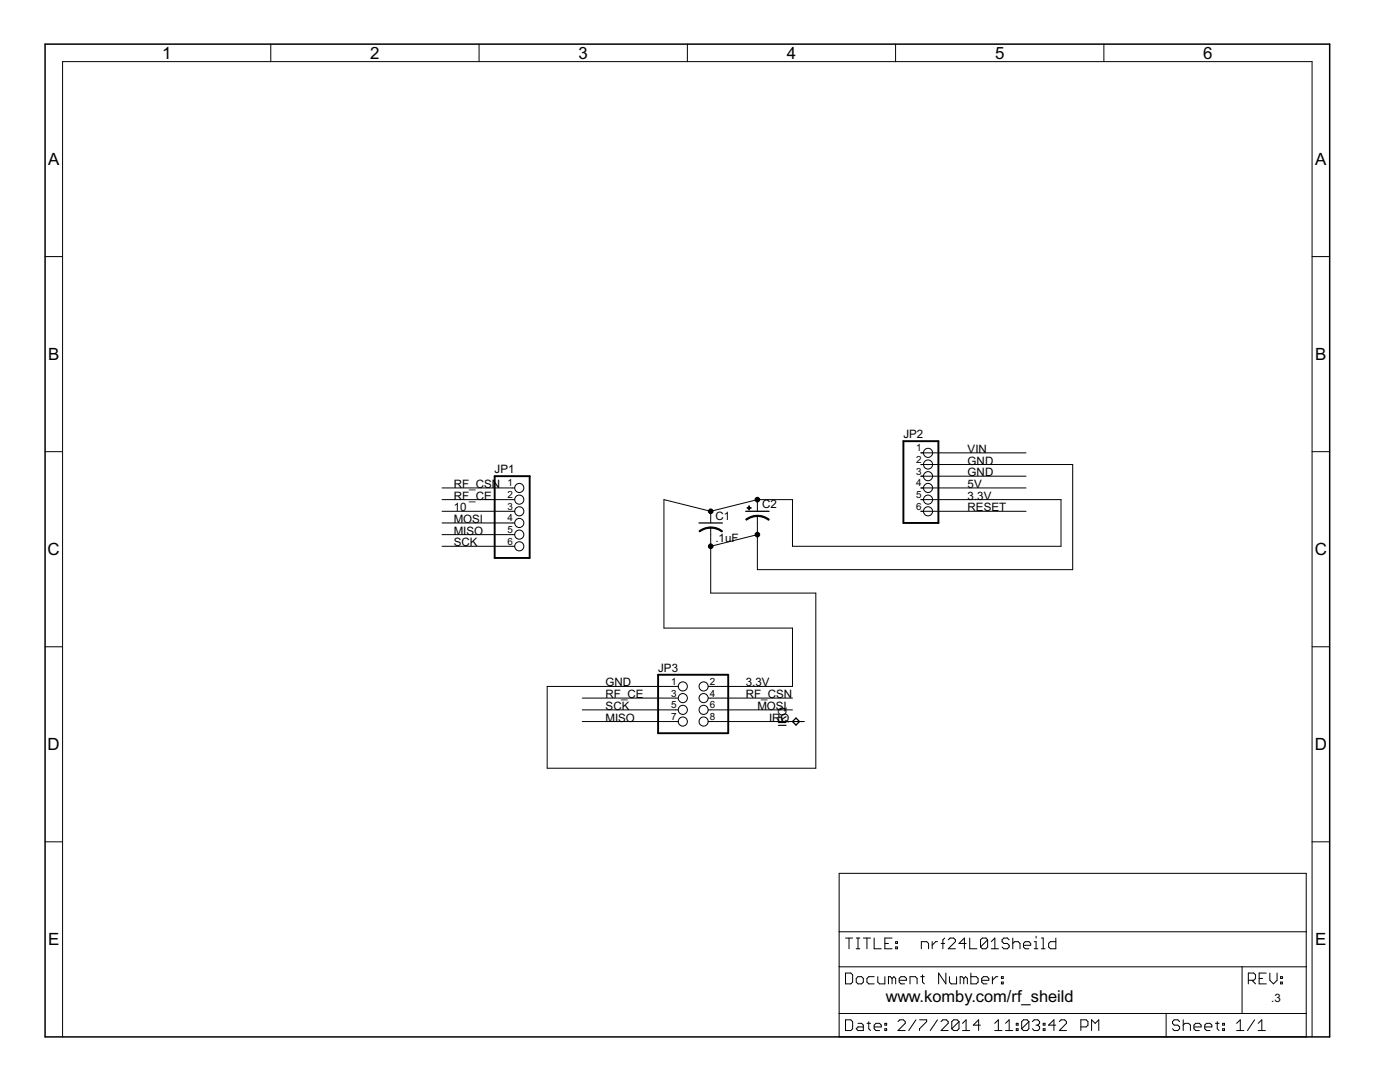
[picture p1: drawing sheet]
<svg xmlns="http://www.w3.org/2000/svg" width="279mm" height="216mm" viewBox="0 0 279 216" stroke-linecap="round" stroke-linejoin="round" font-family="sans-serif">
<path d="M98.7 95h7v16.3h-7zM180.3 88h7v16.4h-7zM131.3 134.6h14v11.7h-14z" fill="none" stroke="#000" stroke-width=".38"/>
<g fill="none" stroke="#000" stroke-width=".2">
<path d="M54 8.8v3.5M95.6 8.8v3.5M137.2 8.8v3.5M178.7 8.8v3.5M220.3 8.8v3.5M9 51.2h3.5M261.9 51.2h3.5M9 90.1h3.5M88.2 97.4h14.5M88.2 99.7h14.5M151.2 99.7h7v9.3h53.6v-9.3h-28M151.2 99.7v2.3"/>
<path d="M151.2 99.7l-9.4 2.3M183.8 97.4h21M183.8 90.4h21M183.8 92.7h30.3v21h-62.9v-10.7M183.8 95h21M261.9 90.1h3.5M88.2 102h14.5M88.2 104.4h14.5M88.2 106.7h14.5M88.2 109h14.5M141.8 105.3v13h21v35h-53.6v-16.3h26.2M141.8 102l-9.3-2.3v25.6h25.7v11.7h-16.9"/>
<path d="M141.8 102v2.4M151.2 106.7l-9.4 2.3M183.8 102h21M9 129.1h3.5M116.2 139.3h19.2M141.3 139.3h16.9M261.9 129.1h3.5M116.2 141.6h19.2M116.2 144h19.2M141.3 141.6h16.9M141.3 144h19.2M9 168h3.5"/>
<path d="M167.5 174.3h93.2v32.6h-93.2zM261.9 168h3.5M167.5 192.9h93.2M167.5 185.9h93.2M168.7 194.2h1.1l.4 .3v1.5l-.4 .3h-1.1zM168.7 187.2h1.5M169.4 187.2v2.1M170.9 195.2l.3-.3h.8l.3 .3v.8l-.3 .3h-.8l-.3-.3zM170.9 187.2h.7M170.9 189.3h.7M171.2 187.2v2.1M172.3 187.2h1.4"/>
<path d="M173 187.2v2.1M174.5 187.2v2.1h1.4M174.5 194.9h-1.1l-.4 .3v.8l.4 .3h1.1M175.2 194.9v1.1l.3 .3h1.1v-1.4M176.6 188.3h.7M178 187.2h-1.4v2.1h1.4M178 195.2l-.3-.3h-.4v1.4M178 195.2l.4-.3 .4 .3v1.1M178 195.2v1.1M178.8 189h.3v.3h-.3zM178.8 187.9h.3v.4h-.3zM179.5 195.6h1.4v-.4l-.4-.3h-.7l-.3 .3v.8l.3 .3h.7"/>
<path d="M181.6 196.3v-1.4h1.1l.3 .3v1.1M183.7 194.9h.8M183.9 189.3v-1.4h1.1l.3 .4v1M184.1 194.5v1.5l.4 .3M186 187.9v1.4M187.1 187.9h-.4l-.7 .7M187.8 188.3h.7M188.5 187.2l-.3 .3v1.8M188.8 194.2v2.1l-1.5-2.1v2.1M189.3 187.5l.3-.3h.7l.4 .3v.4l-1.4 1.4h1.4M189.5 194.9v1.1l.3 .3h1.1v-1.4M192.3 195.2l-.3-.3h-.4v1.4"/>
<path d="M192.3 195.2v1.1M192.3 195.2l.4-.3 .4 .3v1.1M192.8 188.3h-1.4l1.1-1.1v2.1M193.5 187.2v2.1h1.5M193.8 194.2v2.1h1l.4-.3v-.8l-.4-.3h-1M195.9 195.6h1.4v-.4l-.3-.3h-.7l-.4 .3v.8l.4 .3h.7M197.1 187.5l-.3-.3h-.8l-.3 .3v1.5M197.1 187.5v1.5l-.3 .3h-.8l-.3-.3M197.1 187.5l-1.4 1.5M197.8 189.3h1.5M197.8 187.9l.7-.7v2.1M198.1 194.9v1.4"/>
<path d="M199.1 194.9h-.3l-.7 .7M199.9 196h.3v.3h-.3zM199.9 194.9h.3v.3h-.3zM201.4 187.5l-.4-.3h-.7l-.3 .3v.4l.3 .4h.7l.4 .3v.4l-.4 .3h-.7l-.3-.3M202.1 188.3l.4-.4h.7l.4 .4v1M202.1 187.2v2.1M204.3 188.6h1.4v-.3l-.4-.4h-.7l-.3 .4v.7l.3 .3h.7M206.4 189.3h.7M206.4 187.9h.4v1.4M206.8 186.8v.4M207.8 187.2h.4v2.1M207.8 189.3h.8"/>
<path d="M210.7 187.2v2.1h-1.1l-.3-.3v-.7l.3-.4h1.1M247.9 192.9v9.3M249.1 195.6h1.1l.4-.4v-.7l-.4-.3h-1.1v2.1M249.9 195.6l.7 .7M251.3 195.2h.7M252.7 194.2h-1.4v2.1h1.4M253.4 194.2v1.4l.7 .7 .8-.7v-1.4M255.6 196h.3v.3h-.3zM255.6 194.9h.3v.3h-.3zM12.5 206.9v-194.6h249.4v194.6M167.5 202.2h93.2M168.7 203.5h1.1l.4 .4v1.4l-.4 .3h-1.1z"/>
<path d="M171.2 204.2h.8l.3 .4v1h-1.1l-.3-.3 .3-.4h1.1M173 204.2h.7M173.4 203.9v1.4l.3 .3M174.5 204.9h1.4v-.3l-.4-.4h-.7l-.3 .4v.7l.3 .3h.7M176.6 205.3h.4v.3h-.4zM176.6 204.2h.4v.4h-.4zM179.2 203.9l.4-.4h.7l.4 .4v.3l-1.5 1.4h1.5M182.8 203.5l-1.4 2.1M183.5 203.5h1.4v.4l-1.4 1.4v.3M187.1 203.5l-1.4 2.1M187.8 203.9l.4-.4h.7l.3 .4v.3l-1.4 1.4h1.4M191.4 203.9v1.4l-.4 .3h-.7l-.4-.3"/>
<path d="M191.4 203.9l-.4-.4h-.7l-.4 .4v1.4M191.4 203.9l-1.5 1.4M192.1 205.6h1.4M192.1 204.2l.7-.7v2.1M195.7 204.6h-1.5l1.1-1.1v2.1M198.5 205.6h1.5M198.5 204.2l.7-.7v2.1M200.7 205.6h1.4M200.7 204.2l.7-.7v2.1M202.8 205.3h.4v.3h-.4zM202.8 204.2h.4v.4h-.4zM205.3 203.9v1.4l-.3 .3h-.7l-.4-.3"/>
<path d="M205.3 203.9l-.3-.4h-.7l-.4 .4v1.4M205.3 203.9l-1.4 1.4M206 203.9l.4-.4h.7l.4 .4v.3l-.4 .4M206.8 204.6h.3M207.1 204.6l.4 .3v.4l-.4 .3h-.7l-.4-.3M208.2 205.3h.4v.3h-.4zM208.2 204.2h.4v.4h-.4zM210.7 204.6h-1.4l1-1.1v2.1M211.4 203.9l.4-.4h.7l.3 .4v.3l-1.4 1.4h1.4M215.7 204.9h1.1l.3-.3v-.7l-.3-.4h-1.1v2.1M217.8 205.6v-2.1l.8 .7 .7-.7v2.1M232.7 202.2v4.7"/>
<path d="M235.4 203.9l-.3-.4h-.8l-.3 .4v.3l.3 .4h.8l.3 .3v.4l-.3 .3h-.8l-.3-.3M236.1 204.6l.4-.4h.7l.4 .4v1M236.1 203.5v2.1M238.3 204.9h1.4v-.3l-.3-.4h-.8l-.3 .4v.7l.3 .3h.8M240.4 204.9h1.5v-.3l-.4-.4h-.7l-.4 .4v.7l.4 .3h.7M242.6 204.2h.7M242.9 203.9v1.4l.4 .3M244 205.3h.4v.3h-.4zM244 204.2h.4v.4h-.4zM246.8 205.6h1.4M246.8 204.2l.7-.7v2.1M250.4 203.5l-1.4 2.1"/>
<path d="M251.1 205.6h1.4M251.1 204.2l.7-.7v2.1"/>
<circle cx="103.6" cy="97.4" r=".91"/>
<circle cx="103.6" cy="99.7" r=".91"/>
<circle cx="185.2" cy="92.7" r=".91"/>
<circle cx="185.2" cy="99.7" r=".91"/>
<circle cx="185.2" cy="95" r=".91"/>
<circle cx="185.2" cy="97.4" r=".91"/>
<circle cx="185.2" cy="90.4" r=".91"/>
<circle cx="103.6" cy="104.4" r=".91"/>
<circle cx="103.6" cy="102" r=".91"/>
<circle cx="103.6" cy="106.7" r=".91"/>
<circle cx="103.6" cy="109" r=".91"/>
<circle cx="185.2" cy="102" r=".91"/>
<circle cx="136.3" cy="139.3" r=".91"/>
<circle cx="136.3" cy="137" r=".91"/>
<circle cx="140.4" cy="139.3" r=".91"/>
<circle cx="140.4" cy="137" r=".91"/>
<circle cx="136.3" cy="141.6" r=".91"/>
<circle cx="136.3" cy="144" r=".91"/>
<circle cx="140.4" cy="144" r=".91"/>
<circle cx="140.4" cy="141.6" r=".91"/>
</g>
<path d="M139.5 104.4h4.7M148.8 102h4.7M158.9 143.3l.7 .7-.7 .7-.7-.7z" fill="none" stroke="#000" stroke-width=".25"/>
<g fill="#000" stroke="#000" stroke-width=".2">
<path d="M139.5 106l1.1-.6 1.2-.2v.2l-1.3 .3-.9 .4z" fill-rule="evenodd"/>
<path d="M141.8 105.2l1.3 .1 1.1 .7-.2 .2-.8-.5-1.4-.3z" fill-rule="evenodd"/>
<path d="M148.8 103.6l1.1-.6 1.3-.2v.3l-1.4 .2-.8 .5z" fill-rule="evenodd"/>
<path d="M151.2 102.8l1.2 .2 1.1 .6-.1 .2-.9-.5-1.3-.2z" fill-rule="evenodd"/>
<circle cx="151.2" cy="99.7" r=".47"/>
<circle cx="141.8" cy="109" r=".47"/>
<circle cx="141.8" cy="102" r=".47"/>
<circle cx="151.2" cy="106.7" r=".47"/>
</g>
<path d="M149.1 101.3h.8v.1h-.8zM149.4 100.9h.2v.8h-.2z" fill="#000" stroke="#000" stroke-width=".2"/>
<path d="M9 8.8h256.4v198.1h-256.4z" fill="none" stroke="#000" stroke-width=".3"/>
<g font-size="3.8">
<text x="32.3" y="11.7">1</text>
<text x="73.9" y="11.7">2</text>
<text x="115.5" y="11.7">3</text>
<text x="157" y="11.7">4</text>
<text x="198.6" y="11.7">5</text>
<text x="240.1" y="11.7">6</text>
<text x="9.6" y="32.9">A</text>
<text x="262.5" y="32.9">A</text>
<text x="9.6" y="71.9">B</text>
<text x="262.5" y="71.9">B</text>
<text x="9.5" y="110.8">C</text>
<text x="262.4" y="110.8">C</text>
<text x="9.5" y="149.7">D</text>
<text x="262.4" y="149.7">D</text>
<text x="9.6" y="188.6">E</text>
<text x="262.5" y="188.6">E</text>
</g>
<text font-size="3.7" x="176.8" y="199.9">www.komby.com/rf_sheild</text>
<g font-size="2.6">
<text x="180.3" y="87.5">JP2</text>
<text x="98.7" y="94.4">JP1</text>
<text x="193.1" y="90.4">VIN</text>
<text x="193.1" y="92.7">GND</text>
<text x="193.1" y="95">GND</text>
<text x="90.6" y="99.7">RF_CE</text>
<text x="90.6" y="97.4">RF_CSN</text>
<text x="152.1" y="101.4">C2</text>
<text x="193.1" y="97.4">5V</text>
<text x="193.1" y="99.7">3.3V</text>
<text x="90.6" y="104.3">MOSI</text>
<text x="90.6" y="106.7">MISO</text>
<text x="90.6" y="102">10</text>
<text x="142.8" y="103.8">C1</text>
<text x="193.1" y="102">RESET</text>
<text x="90.6" y="109">SCK</text>
<text x="142.8" y="108.2">.1uF</text>
<text x="120.9" y="137">GND</text>
<text x="131.3" y="134.1">JP3</text>
<text x="148.8" y="137">3.3V</text>
<text x="120.9" y="139.3">RF_CE</text>
<text x="120.9" y="144">MISO</text>
<text x="120.9" y="141.6">SCK</text>
<text x="148.8" y="139.3">RF_CSN</text>
<text x="151.2" y="141.6">MOSI</text>
<text x="153.5" y="144">IRQ</text>
<text x="157" y="145.1" transform="rotate(-90 157 145.1)">IRQ</text>
<text x="253.7" y="199.9">.3</text>
</g>
<g font-size="2.2">
<text x="182.9" y="90">1</text>
<text x="182.9" y="92.4">2</text>
<text x="182.9" y="94.7">3</text>
<text x="101.3" y="97">1</text>
<text x="101.3" y="99.4">2</text>
<text x="101.3" y="101.7">3</text>
<text x="182.9" y="97">4</text>
<text x="182.9" y="99.4">5</text>
<text x="182.9" y="101.7">6</text>
<text x="101.3" y="104">4</text>
<text x="101.3" y="106.4">5</text>
<text x="101.3" y="108.7">6</text>
<text x="133.9" y="136.7">1</text>
<text x="141.6" y="136.7">2</text>
<text x="133.9" y="139">3</text>
<text x="133.9" y="141.3">5</text>
<text x="133.9" y="143.6">7</text>
<text x="141.6" y="139">4</text>
<text x="141.6" y="141.3">6</text>
<text x="141.6" y="143.6">8</text>
</g>
</svg>
